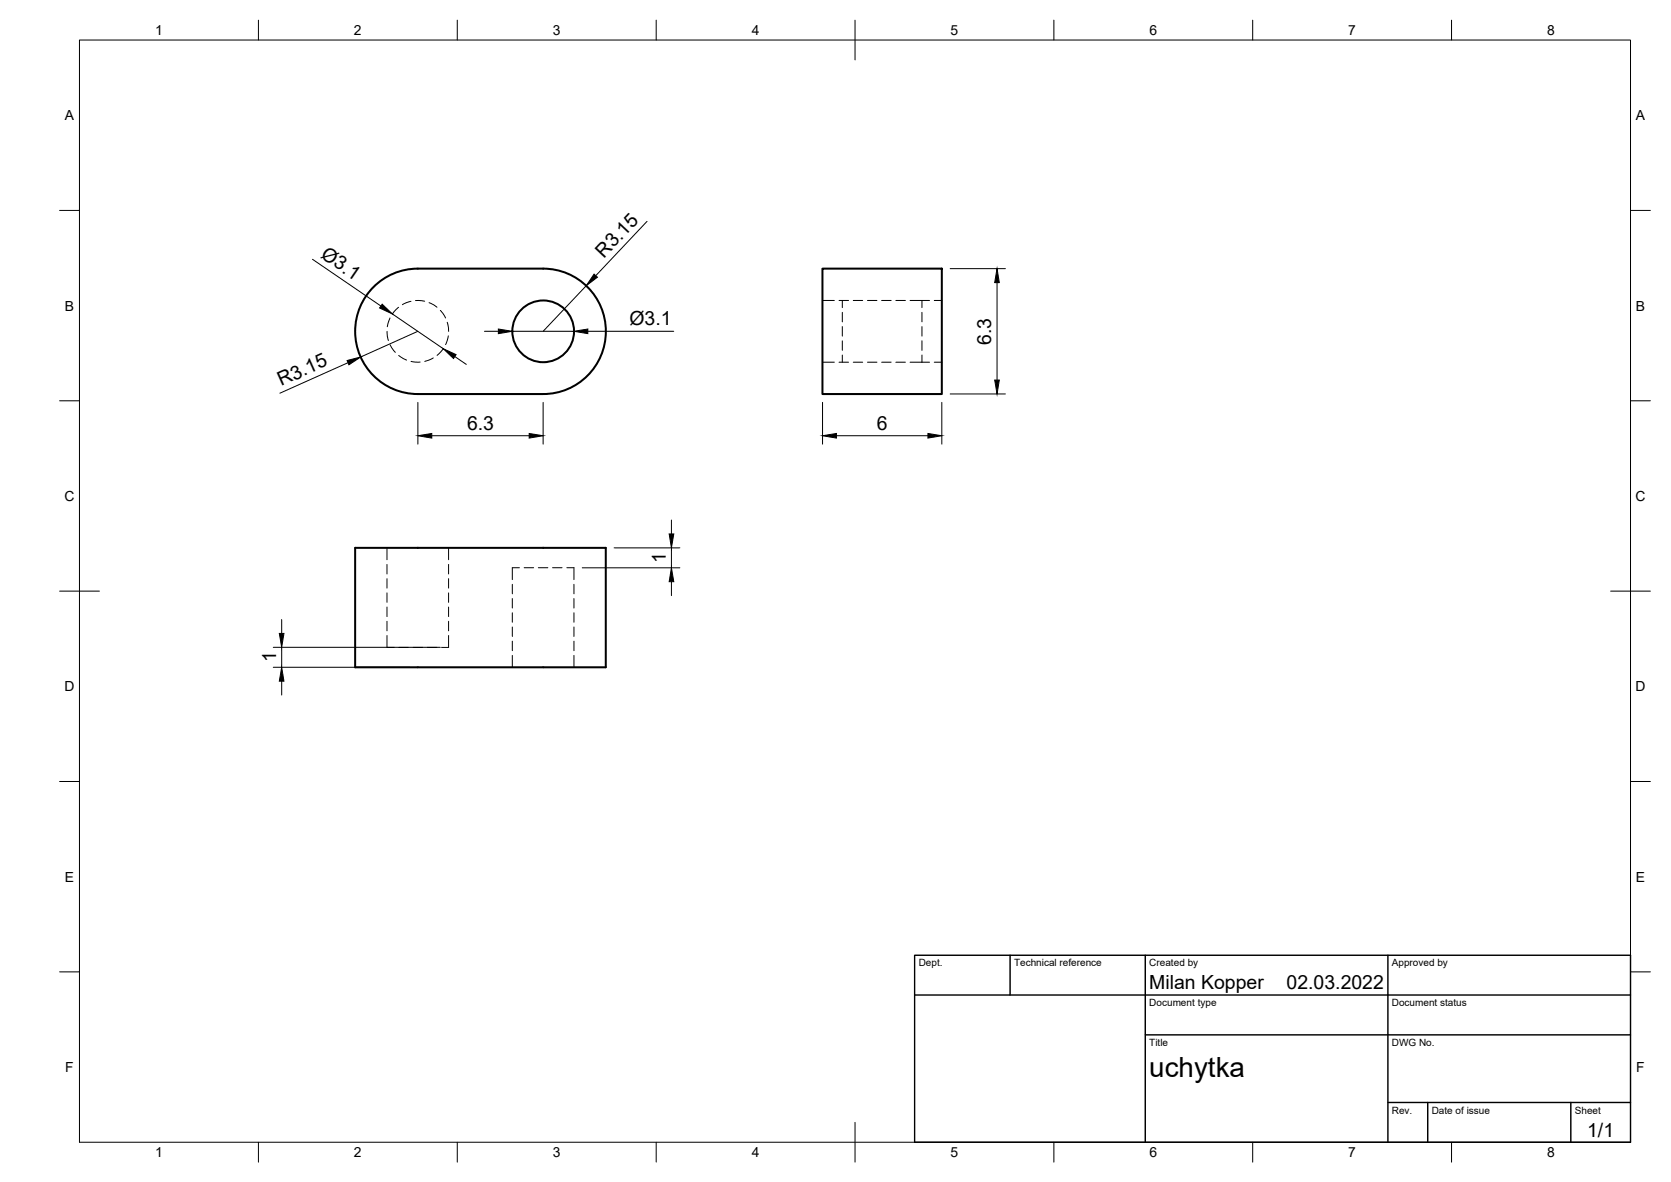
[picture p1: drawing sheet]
<svg xmlns="http://www.w3.org/2000/svg" width="420mm" height="297mm" viewBox="0 0 420 297" stroke-linecap="round" stroke-linejoin="round" font-family="sans-serif">
<!-- layer: Hidden -->
<g fill="none" stroke="#000" stroke-width=".25">
<path d="M98.1 79.9l-.7 2.2M100.2 77.2l-1.5 1.7M103.3 75.7l-2.1 .9M104.5 75.5l2.3 .2M107.9 76.1l2 1.1M110.7 78l1.3 1.9M206.8 75.5h3M211 75.5h2.4M211.8 78.5v2.4M211.8 75.5v1.8M214.5 75.5h2.4M218.1 75.5h2.4"/>
<path d="M221.7 75.5h2.4M225.3 75.5h2.3M228.8 75.5h4.9M231.8 75.5v1.8M231.8 78.5v2.4M234.9 75.5h1.9M97.3 83.3l.4 2.3M98.1 86.6l1.3 1.9M100.2 89.3l2 1.2M103.4 90.8l2.2 .2M108.9 90l-2.1 .8M111.5 87.6l-1.6 1.7"/>
<path d="M112.5 81l.3 2.3M112.7 84.4l-.7 2.2M206.8 91h3M211 91h2.4M211.8 89.2v1.8M211.8 85.6v2.4M211.8 82.1v2.4M214.5 91h2.4M218.1 91h2.4M221.7 91h2.4M225.3 91h2.3M228.8 91h4.9"/>
<path d="M231.8 82.1v2.4M231.8 85.6v2.4M231.8 89.2v1.8M234.9 91h1.9M97.3 137.7v3M112.8 137.7v3M97.3 159.7v3h1.8M97.3 141.8v2.4M97.3 145.4v2.4M97.3 149v2.4M97.3 152.6v2.3M97.3 156.1v2.4"/>
<path d="M112.8 159.7v3h-1.8M112.8 141.8v2.4M112.8 145.4v2.4M112.8 149v2.4M112.8 152.6v2.3M112.8 156.1v2.4M128.8 146.8v2.4M128.8 150.4v2.4M128.8 154v2.4M128.8 157.6v2.3M130.6 142.7h-1.8v3M131.8 142.7h2.4"/>
<path d="M135.4 142.7h2.4M138.9 142.7h2.4M142.5 142.7h1.8v3M144.3 146.8v2.4M144.3 150.4v2.4M144.3 154v2.4M144.3 157.6v2.3M100.3 162.7h2.4M103.9 162.7h2.4M107.4 162.7h2.4M128.8 161.1v2.4M128.8 164.7v3"/>
<path d="M144.3 161.1v2.4M144.3 164.7v3"/>
</g>
<!-- layer: Visible -->
<g fill="none" stroke="#000" stroke-width=".51">
<path d="M93.9 72.1a15.7 15.7 0 0 1 11.2-4.6h31.5a15.8 15.8 0 0 1 15.7 15.8 15.8 15.8 0 0 1-15.7 15.7h-31.5a15.8 15.8 0 0 1-14.6-9.7 15.8 15.8 0 0 1 3.4-17.2zM206.8 67.5h30v31.5h-30zM89.3 137.7h63v30h-63z"/>
<circle cx="136.6" cy="83.3" r="7.8"/>
</g>
<!-- layer: Border -->
<g fill="none" stroke="#000" stroke-width=".25">
<path d="M20 10.1h390v276.9h-390zM65 5.1v5M115 5.1v5M165 5.1v5M215 5.1v10M265 5.1v5M315 5.1v5M365 5.1v5M15 52.9h5M410 52.9h5M15 100.7h5M410 100.7h5"/>
<path d="M15 148.6h10M405 148.6h10M15 196.4h5M410 196.4h5M15 244.2h5M410 244.2h5M65 287v5M115 287v5M165 287v5M215 282.1v9.9M265 287v5M315 287v5"/>
<path d="M365 287v5"/>
</g>
<!-- layer: TitleBlock -->
<path d="M230 240.1h180v46.9h-180zM230 250h180M254 240.1v9.9M288 240.1v46.9M349 240.1v46.9M288 260.1h122M349 277.1h61M359 277.1v9.9M395 277.1v9.9" fill="none" stroke="#000" stroke-width=".36"/>
<!-- layer: Dimensions -->
<g fill="none" stroke="#000" stroke-width=".25">
<path d="M162.7 55.6l-12.9 13.7M78.6 65.2l17.2 11.7M98.7 78.9l12.8 8.7M147.4 71.8l-10.8 11.5M238.9 67.5h13.9M250.7 71v24.5M87.5 91.2l-17.1 7.6M105.1 83.3l-14.4 6.4M114.4 89.6l2.8 2M121.8 83.3h3.5M128.8 83.3h15.5M147.8 83.3h21.6"/>
<path d="M238.9 99h13.9M105.1 101.1v10.5M108.6 109.5h24.5M136.6 101.1v10.5M206.8 101.1v10.5M210.3 109.5h23M236.8 101.1v10.5M154.4 137.7h16.5M168.8 130.7v3.5M168.8 137.7v5M70.8 155.7v3.5M146.4 142.7h24.5"/>
<path d="M168.8 146.2v3.5M68.7 162.7h42M68.7 167.7h34.3M70.8 162.7v5M70.8 171.2v3.5"/>
</g>
<g fill="#000" stroke="#000" stroke-width=".25">
<path d="M96.1 76.4l2.6 2.5-3.3-1.5zM149.4 68.9l.8 .8-2.8 2.1zM250.7 67.5l.6 3.5h-1.2zM87.3 90.6l3.4-.9-3 2zM111.5 87.6l3.2 1.5-.7 1zM125.3 82.7l3.5 .6-3.5 .5zM144.3 83.3l3.5-.6v1.1zM250.1 95.5h1.2l-.6 3.5zM105.1 109.5l3.5-.6v1.2zM133.1 108.9l3.5 .6-3.5 .6zM206.8 109.5l3.5-.6v1.2zM233.3 108.9l3.5 .6-3.5 .6z"/>
<path d="M168.3 134.2h1.1l-.6 3.5zM70.2 159.2h1.2l-.6 3.5zM168.8 142.7l.6 3.5h-1.1zM70.8 167.7l.6 3.5h-1.2z"/>
</g>
<text font-size="7" x="289" y="270.6">uchytka</text>
<g font-size="4.9">
<text x="80.4" y="64.6" transform="rotate(34 80.4 64.6)">Ø3.1</text>
<text x="151.8" y="65" transform="rotate(-47 151.8 65)">R3.15</text>
<text x="158.3" y="81.7">Ø3.1</text>
<text x="249.2" y="86.6" transform="rotate(-90 249.2 86.6)">6.3</text>
<text x="70.7" y="97.1" transform="rotate(-24 70.7 97.1)">R3.15</text>
<text x="117.4" y="108">6.3</text>
<text x="220.5" y="108">6</text>
<text x="167.4" y="141.4" transform="rotate(-90 167.4 141.4)">1</text>
<text x="69.4" y="166.4" transform="rotate(-90 69.4 166.4)">1</text>
<text x="289" y="248.5">Milan Kopper</text>
<text x="323.5" y="248.5">02.03.2022</text>
<text x="399.1" y="285.7">1/1</text>
</g>
<g font-size="3.5">
<text x="39" y="8.8">1</text>
<text x="89" y="8.8">2</text>
<text x="139" y="8.8">3</text>
<text x="189" y="8.8">4</text>
<text x="239" y="8.8">5</text>
<text x="289" y="8.8">6</text>
<text x="339" y="8.8">7</text>
<text x="389" y="8.8">8</text>
<text x="16.3" y="30.2">A</text>
<text x="411.3" y="30.2">A</text>
<text x="16.3" y="78">B</text>
<text x="411.3" y="78">B</text>
<text x="16.2" y="125.9">C</text>
<text x="411.2" y="125.9">C</text>
<text x="16.2" y="173.7">D</text>
<text x="411.2" y="173.7">D</text>
<text x="16.3" y="221.6">E</text>
<text x="411.3" y="221.6">E</text>
<text x="16.4" y="269.4">F</text>
<text x="411.4" y="269.4">F</text>
<text x="39" y="290.8">1</text>
<text x="89" y="290.8">2</text>
<text x="139" y="290.8">3</text>
<text x="189" y="290.8">4</text>
<text x="239" y="290.8">5</text>
<text x="289" y="290.8">6</text>
<text x="339" y="290.8">7</text>
<text x="389" y="290.8">8</text>
</g>
<g font-size="2.5">
<text x="231" y="242.9">Dept.</text>
<text x="255" y="242.9">Technical reference</text>
<text x="289" y="242.9">Created by</text>
<text x="350" y="242.9">Approved by</text>
<text x="289" y="252.8">Document type</text>
<text x="350" y="252.8">Document status</text>
<text x="289" y="262.9">Title</text>
<text x="350" y="262.9">DWG No.</text>
<text x="350" y="279.9">Rev.</text>
<text x="360" y="279.9">Date of issue</text>
<text x="396" y="279.9">Sheet</text>
</g>
</svg>
